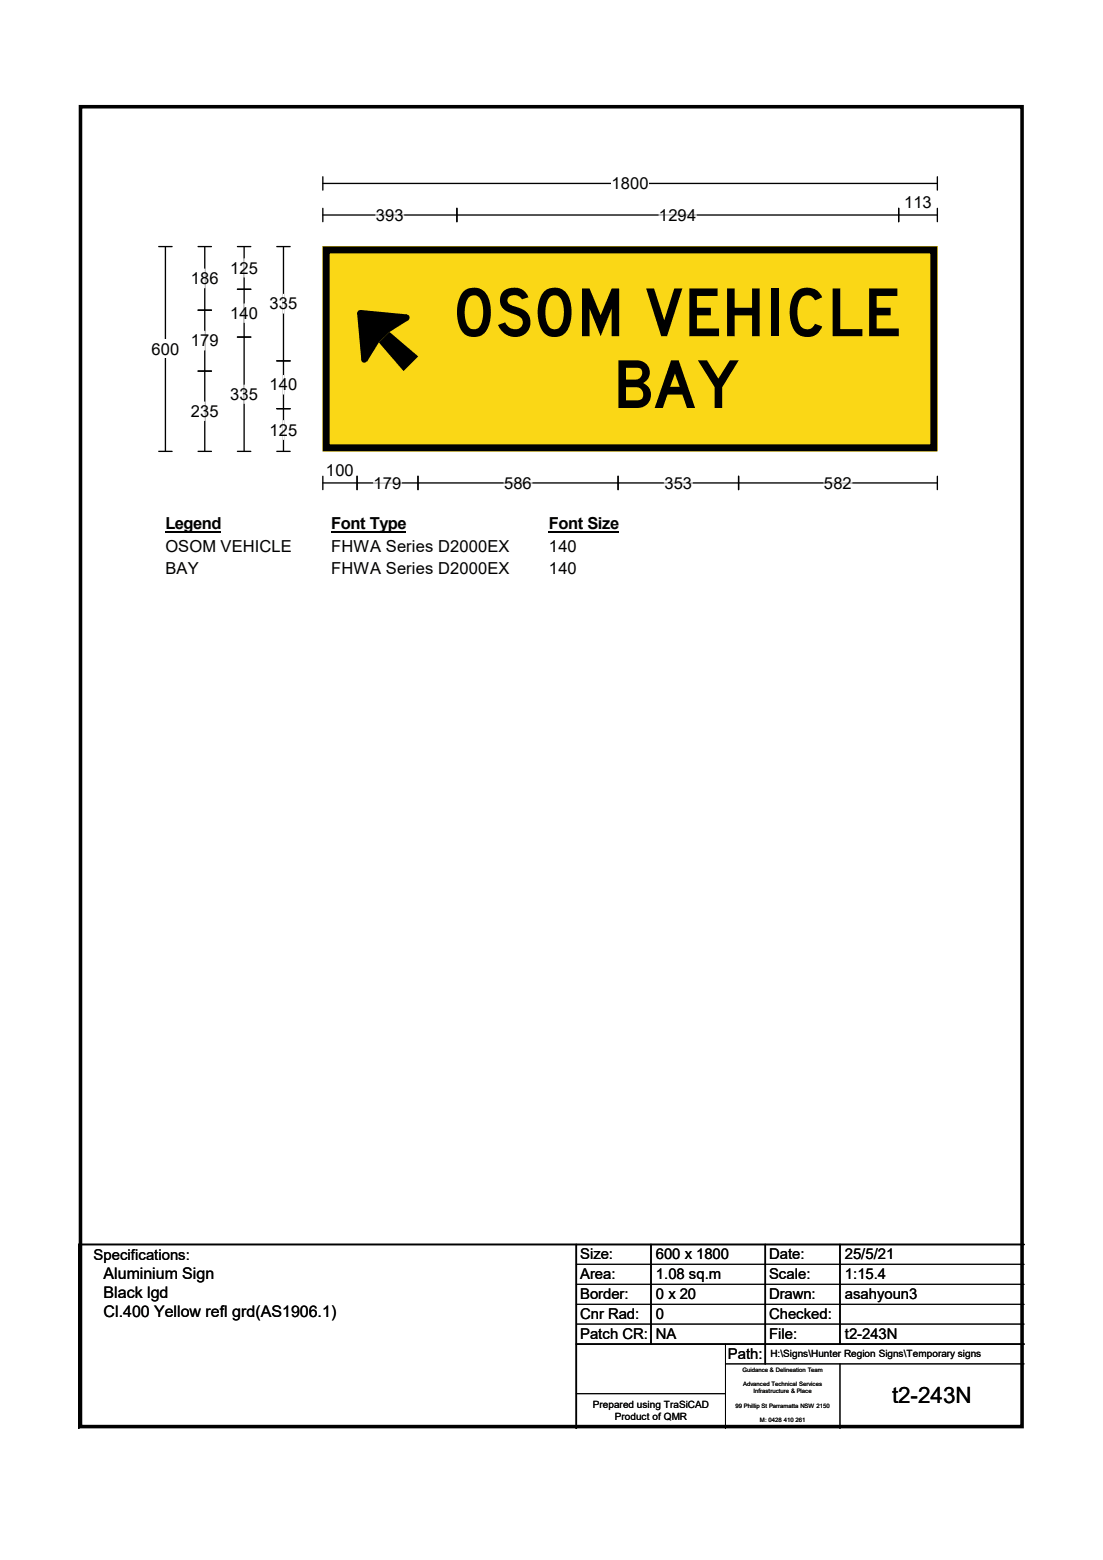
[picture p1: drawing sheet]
<svg xmlns="http://www.w3.org/2000/svg" width="210mm" height="297mm" viewBox="0 0 210 297" stroke-linecap="round" stroke-linejoin="round" font-family="sans-serif">
<path d="M15.3 20.3h179.3v251.3h-179.3z" fill="none" stroke="#000" stroke-width=".68"/>
<path d="M61.5 34.9h117M61.5 33.7v2.5M178.5 33.7v2.5" fill="none" stroke="#000" stroke-width=".25"/>
<path d="M116.4 33.1h7.1v3.6h-7.1z" fill="#fff"/>
<g fill="none" stroke="#000" stroke-width=".25">
<path d="M61.5 39.7v2.5M87 39.7v2.5M171.1 39.7v2.5M178.5 39.7v2.5M30.2 46.9h2.6M31.5 46.9v39M61.5 40.9h117M30.2 85.9h2.6M61.5 90.7v2.5M61.5 91.9h117M68 90.7v2.5M79.6 90.7v2.5"/>
<path d="M117.7 90.7v2.5M140.6 90.7v2.5M178.5 90.7v2.5"/>
</g>
<path d="M71.5 40.9h5.4M125.5 40.9h7.1M71.1 91.9h5.4M96 91.9h5.3M126.5 91.9h5.3M156.9 91.9h5.3" fill="none" stroke="#fff" stroke-width=".25"/>
<path d="M28.8 64.7h5.4v3.5h-5.4z" fill="#fff"/>
<g fill="none" stroke="#000" stroke-width=".25">
<path d="M37.7 59.1h2.6M37.7 46.9h2.6M39 46.9v39M45.2 46.9h2.6M45.2 55.1h2.6M46.5 46.9v39M52.7 46.9h2.5M54 46.9v39M37.7 70.7h2.6M45.2 64.2h2.6M52.7 68.7h2.5M52.7 77.8h2.5"/>
<path d="M37.7 85.9h2.6M45.2 85.9h2.6M52.7 85.9h2.5"/>
</g>
<path d="M39 51.2v3.6M46.5 49.3v3.4M46.5 57.9v3.5M54 56v3.6M39 63.1v3.5M39 76.5v3.6M46.5 73.3v3.5M54 71.5v3.5M54 80.1v3.6" fill="none" stroke="#fff" stroke-width=".25"/>
<path d="M31.5 98h10.6v3.4h-10.6z" fill="#fff"/>
<path d="M31.5 101.2h10.6" fill="none" stroke="#000" stroke-width=".3"/>
<path d="M63.1 98h14.2v3.4h-14.2z" fill="#fff"/>
<path d="M63.1 101.2h14.2" fill="none" stroke="#000" stroke-width=".3"/>
<path d="M104.5 98h13.4v3.4h-13.4z" fill="#fff"/>
<path d="M104.5 101.2h13.4" fill="none" stroke="#000" stroke-width=".3"/>
<g fill="#fff">
<path d="M31.5 102.2h24.1v3.5h-24.1z"/>
<path d="M63.1 102.2h33.9v3.5h-33.9z"/>
<path d="M104.5 102.2h5.4v3.5h-5.4z"/>
<path d="M31.5 106.4h6.3v3.5h-6.3z"/>
<path d="M63.1 106.4h33.9v3.5h-33.9z"/>
<path d="M104.5 106.4h5.4v3.5h-5.4z"/>
</g>
<path d="M61.5 47h116.9v38.9h-116.9z" fill="#fad716"/>
<path d="M61.5 46.9h116.9v39h-116.9z" fill="none" stroke="#fad716" stroke-width=".19"/>
<path d="M62.1 47.6h115.7v37.7h-115.7z" fill="none" stroke="#000" stroke-width="1.3"/>
<g fill="#000">
<path d="M68 59.6l.7-.6 8.8 .9 .3 1-3.6 2.3-2.1 2-2.2 3.6-1.1-.3z" fill-rule="evenodd"/>
<path d="M72.1 65.2l2.1-2 5.4 4.7-2.8 2.8z" fill-rule="evenodd"/>
<circle cx="68.6" cy="59.6" r=".56"/>
<circle cx="69.3" cy="68.5" r=".56"/>
<circle cx="77.4" cy="60.5" r=".56"/>
</g>
<path d="M109.7 236.9v35.1M124 236.9v19M145.7 236.9v22.8M159.9 236.9v19M195 236.9h-180v35.1M109.7 255.9h85.3" fill="none" stroke="#000" stroke-width=".3"/>
<path d="M109.7 240.7h85.3M109.7 244.5h85.3M109.7 248.3h85.3M109.7 252.1h85.3M138.1 259.7h56.9M138.1 255.9v16.1M159.9 259.7v12.3M109.7 265.3h28.4" fill="none" stroke="#000" stroke-width=".19"/>
<g font-size="12.6">
<text x="86.1" y="64">OSOM VEHICLE</text>
<text x="116.7" y="77.7">BAY</text>
</g>
<text font-size="4.3" x="169.8" y="267.1">t2-243N</text>
<g font-size="3.1">
<text x="116.4" y="36">1800</text>
<text x="71.5" y="42">393</text>
<text x="125.5" y="42">1294</text>
<text x="172.1" y="39.5">113</text>
<text x="43.8" y="52.1">125</text>
<text x="36.3" y="54.1">186</text>
<text x="51.3" y="58.9">335</text>
<text x="36.3" y="65.9">179</text>
<text x="43.8" y="60.7">140</text>
<text x="28.8" y="67.5">600</text>
<text x="43.8" y="76.2">335</text>
<text x="51.3" y="74.3">140</text>
<text x="36.3" y="79.4">235</text>
<text x="51.3" y="82.9">125</text>
<text x="62.1" y="90.6">100</text>
<text x="71.1" y="93">179</text>
<text x="96" y="93">586</text>
<text x="126.5" y="93">353</text>
<text x="156.9" y="93">582</text>
<text x="31.5" y="100.7">Legend</text>
<text x="63.1" y="100.7">Font Type</text>
<text x="104.5" y="100.7">Font Size</text>
<text x="31.5" y="105">OSOM VEHICLE</text>
<text x="63.1" y="105">FHWA Series D2000EX</text>
<text x="104.5" y="105">140</text>
<text x="31.5" y="109.3">BAY</text>
<text x="63.1" y="109.3">FHWA Series D2000EX</text>
<text x="104.5" y="109.3">140</text>
</g>
<g font-size="3">
<text x="19.7" y="243.5">Aluminium Sign</text>
<text x="19.7" y="247.1">Black lgd</text>
<text x="19.7" y="250.7">Cl.400 Yellow refl grd(AS1906.1)</text>
</g>
<g font-size="2.8">
<text x="17.8" y="239.9">Specifications:</text>
<text x="110.4" y="239.7">Size:</text>
<text x="124.9" y="239.7">600 x 1800</text>
<text x="146.4" y="239.7">Date:</text>
<text x="160.9" y="239.7">25/5/21</text>
<text x="110.4" y="243.5">Area:</text>
<text x="124.9" y="243.5">1.08 sq.m</text>
<text x="146.4" y="243.5">Scale:</text>
<text x="160.9" y="243.5">1:15.4</text>
<text x="110.4" y="247.3">Border:</text>
<text x="110.4" y="251.1">Cnr Rad:</text>
<text x="124.9" y="247.3">0 x 20</text>
<text x="124.9" y="251.1">0</text>
<text x="146.4" y="247.3">Drawn:</text>
<text x="146.4" y="251.1">Checked:</text>
<text x="160.9" y="247.3">asahyoun3</text>
<text x="110.4" y="254.9">Patch CR:</text>
<text x="124.9" y="254.9">NA</text>
<text x="146.4" y="254.9">File:</text>
<text x="160.9" y="254.9">t2-243N</text>
<text x="138.6" y="258.7">Path:</text>
</g>
<g font-size="1.9">
<text x="146.7" y="258.3">H:\Signs\Hunter Region Signs\Temporary signs</text>
<text x="112.9" y="268">Prepared using TraSiCAD</text>
<text x="117.1" y="270.3">Product of QMR</text>
</g>
<g font-size="1.1">
<text x="141.4" y="261.2">Guidance &amp; Delineation Team</text>
<text x="141.5" y="263.9">Advanced Technical Services</text>
<text x="140" y="268">99 Phillip St Parramatta NSW 2150</text>
<text x="143.5" y="265.3">Infrastructure &amp; Place</text>
<text x="144.7" y="270.7">M: 0428 410 261</text>
</g>
</svg>
